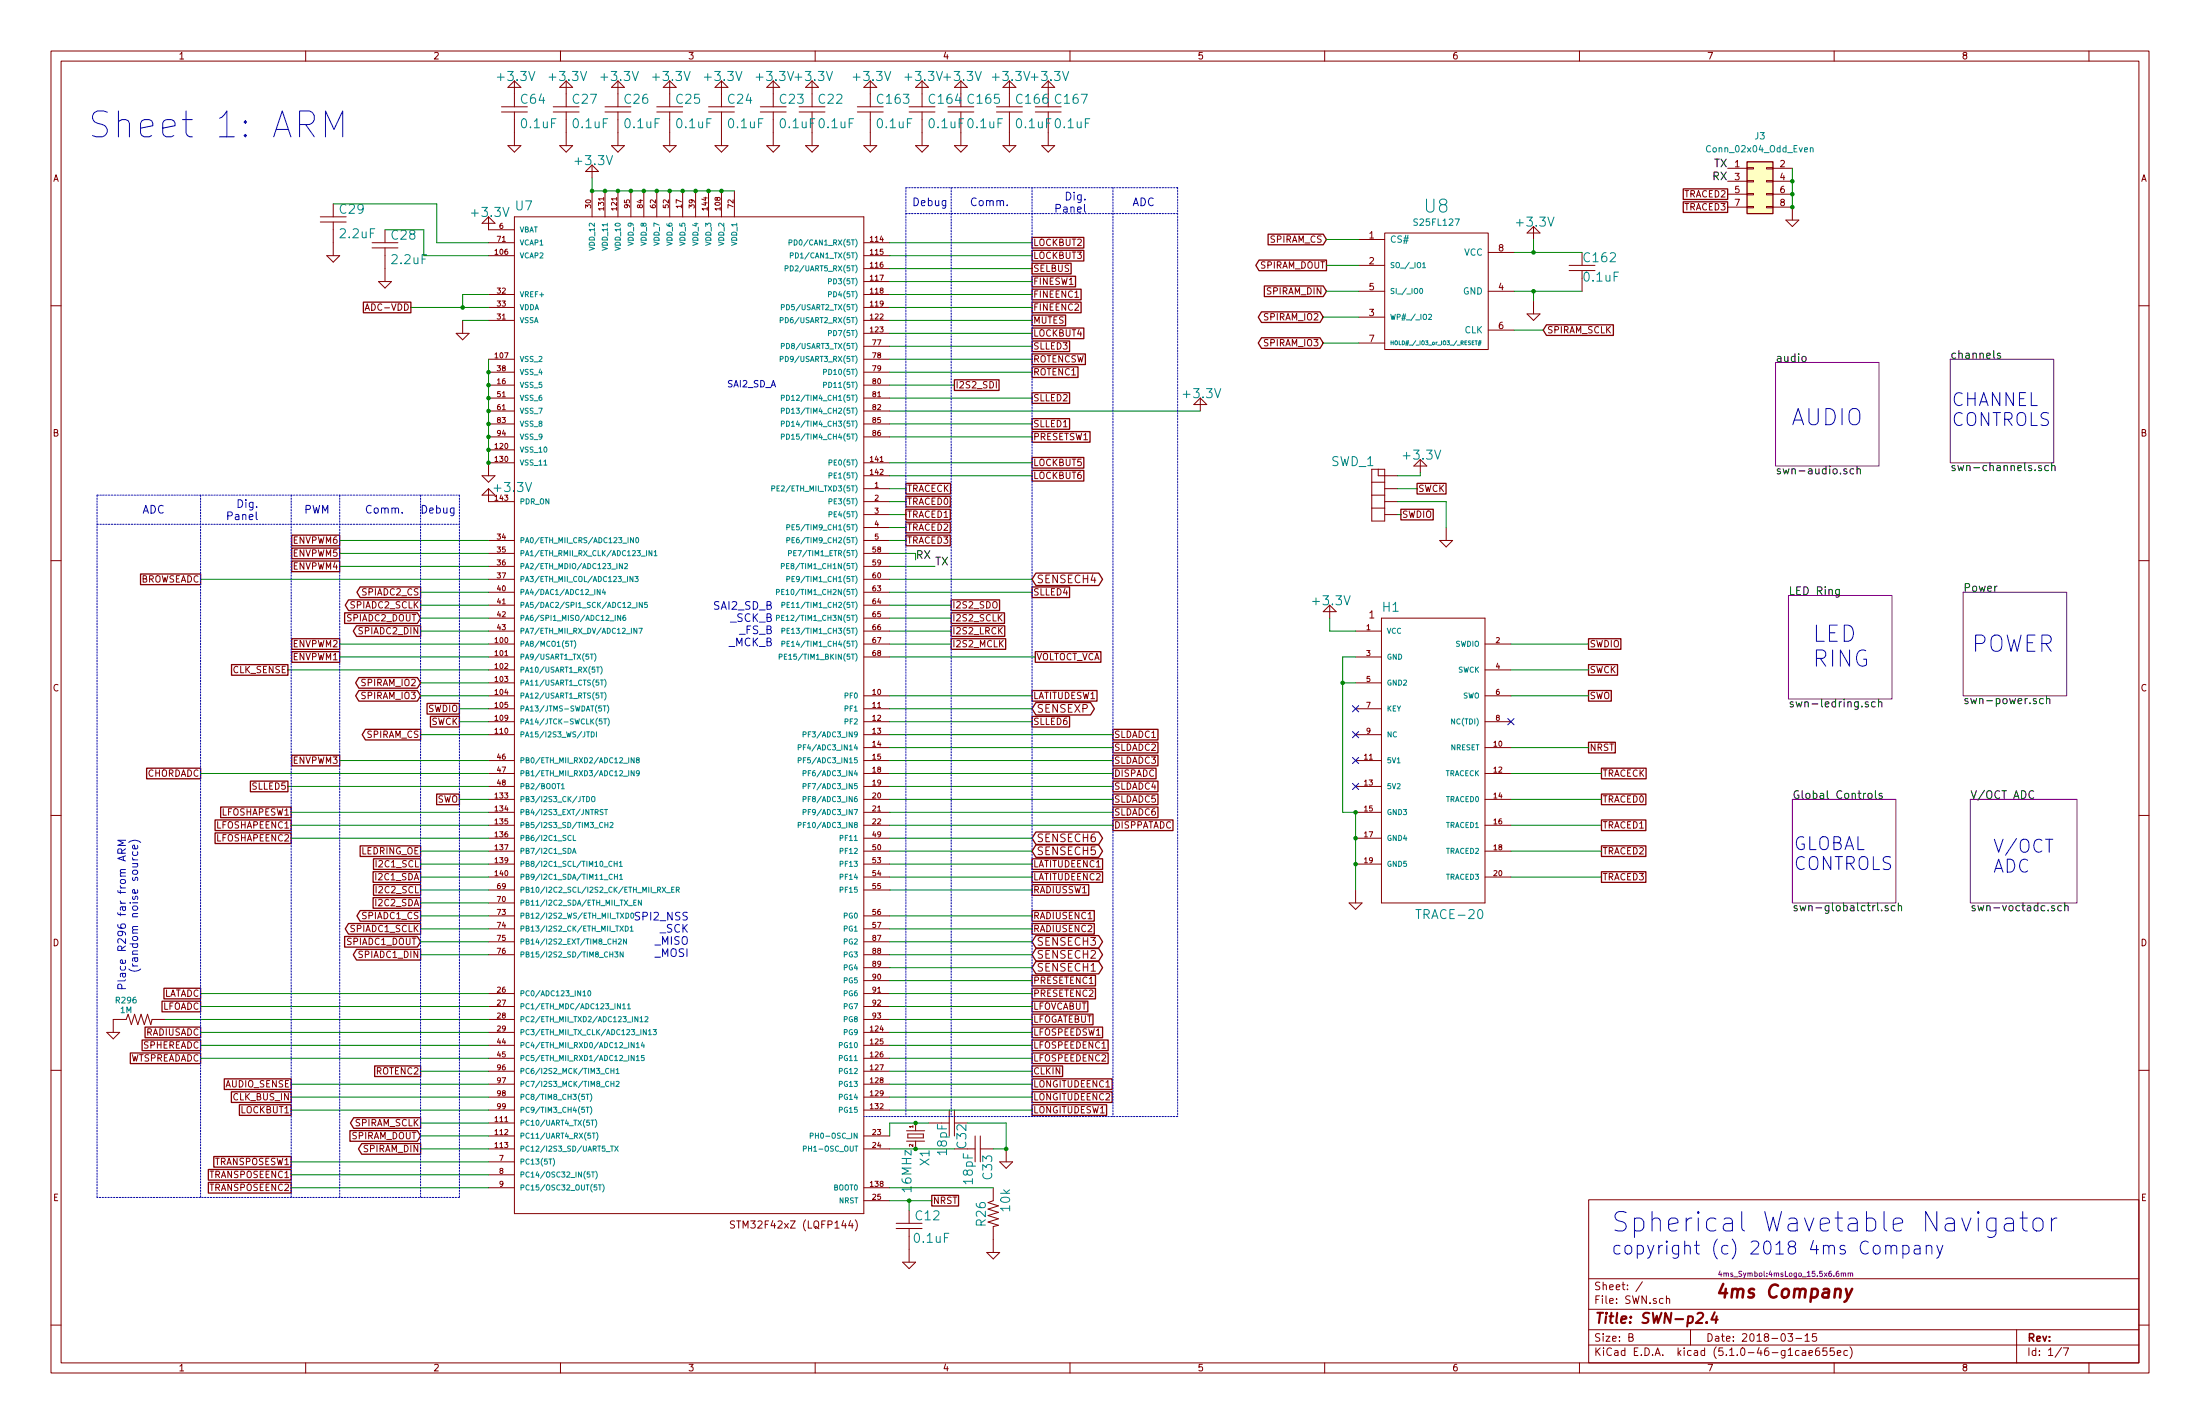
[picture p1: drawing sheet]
EESchema Schematic File Version 4
LIBS:SWN-cache
EELAYER 29 0
EELAYER END
$Descr B 17000 11000
encoding utf-8
Sheet 1 7
Title "SWN-p2.4"
Date "2018-03-15"
Rev ""
Comp ""
Comment1 ""
Comment2 ""
Comment3 ""
Comment4 ""
$EndDescr
Text Notes 12450 9525 0    150  ~ 0
Spherical Wavetable Navigator
Text Notes 12450 9700 0    100  ~ 0
copyright (c) 2018 4ms Company
Text Notes 675  1075 0    200  ~ 0
Sheet 1: ARM
$Comp
L SMR-eagle:+3.3V #+3.3V01
U 1 1
P 3975 625
F 0 "#+3.3V01" H 3825 625 70  0001 L BNN
F 1 "+3.3V" H 3825 625 70  0000 L BNN
F 2 "" H 3975 625 60  0001 C CNN
F 3 "" H 3975 625 60  0001 C CNN
	1    3975 625 
	1    0    0    -1  
$EndComp
$Comp
L SMR-eagle:+3.3V #+3.3V02
U 1 1
P 4375 625
F 0 "#+3.3V02" H 4225 625 70  0001 L BNN
F 1 "+3.3V" H 4225 625 70  0000 L BNN
F 2 "" H 4375 625 60  0001 C CNN
F 3 "" H 4375 625 60  0001 C CNN
	1    4375 625 
	1    0    0    -1  
$EndComp
$Comp
L SMR-eagle:+3.3V #+3.3V03
U 1 1
P 4775 625
F 0 "#+3.3V03" H 4625 625 70  0001 L BNN
F 1 "+3.3V" H 4625 625 70  0000 L BNN
F 2 "" H 4775 625 60  0001 C CNN
F 3 "" H 4775 625 60  0001 C CNN
	1    4775 625 
	1    0    0    -1  
$EndComp
$Comp
L SMR-eagle:+3.3V #+3.3V04
U 1 1
P 5175 625
F 0 "#+3.3V04" H 5025 625 70  0001 L BNN
F 1 "+3.3V" H 5025 625 70  0000 L BNN
F 2 "" H 5175 625 60  0001 C CNN
F 3 "" H 5175 625 60  0001 C CNN
	1    5175 625 
	1    0    0    -1  
$EndComp
$Comp
L SMR-eagle:+3.3V #+3.3V05
U 1 1
P 5575 625
F 0 "#+3.3V05" H 5425 625 70  0001 L BNN
F 1 "+3.3V" H 5425 625 70  0000 L BNN
F 2 "" H 5575 625 60  0001 C CNN
F 3 "" H 5575 625 60  0001 C CNN
	1    5575 625 
	1    0    0    -1  
$EndComp
$Comp
L SMR-eagle:+3.3V #+3.3V06
U 1 1
P 5975 625
F 0 "#+3.3V06" H 5825 625 70  0001 L BNN
F 1 "+3.3V" H 5825 625 70  0000 L BNN
F 2 "" H 5975 625 60  0001 C CNN
F 3 "" H 5975 625 60  0001 C CNN
	1    5975 625 
	1    0    0    -1  
$EndComp
$Comp
L SMR-eagle:+3.3V #+3.3V07
U 1 1
P 6275 625
F 0 "#+3.3V07" H 6125 625 70  0001 L BNN
F 1 "+3.3V" H 6125 625 70  0000 L BNN
F 2 "" H 6275 625 60  0001 C CNN
F 3 "" H 6275 625 60  0001 C CNN
	1    6275 625 
	1    0    0    -1  
$EndComp
$Comp
L SMR-eagle:+3.3V #+3.3V08
U 1 1
P 3775 1675
F 0 "#+3.3V08" H 3625 1675 70  0001 L BNN
F 1 "+3.3V" H 3625 1675 70  0000 L BNN
F 2 "" H 3775 1675 60  0001 C CNN
F 3 "" H 3775 1675 60  0001 C CNN
	1    3775 1675
	1    0    0    -1  
$EndComp
$Comp
L SMR-eagle:+3.3V #+3.3V09
U 1 1
P 10275 4675
F 0 "#+3.3V09" H 10125 4675 70  0001 L BNN
F 1 "+3.3V" H 10125 4675 70  0000 L BNN
F 2 "" H 10275 4675 60  0001 C CNN
F 3 "" H 10275 4675 60  0001 C CNN
	1    10275 4675
	1    0    0    -1  
$EndComp
$Comp
L SMR-eagle:+3.3V #+3.3V010
U 1 1
P 9275 3075
F 0 "#+3.3V010" H 9125 3075 70  0001 L BNN
F 1 "+3.3V" H 9125 3075 70  0000 L BNN
F 2 "" H 9275 3075 60  0001 C CNN
F 3 "" H 9275 3075 60  0001 C CNN
	1    9275 3075
	1    0    0    -1  
$EndComp
$Comp
L SMR-eagle:+3.3V #+3.3V011
U 1 1
P 4575 1275
F 0 "#+3.3V011" H 4425 1275 70  0001 L BNN
F 1 "+3.3V" H 4425 1275 70  0000 L BNN
F 2 "" H 4575 1275 60  0001 C CNN
F 3 "" H 4575 1275 60  0001 C CNN
	1    4575 1275
	1    0    0    -1  
$EndComp
$Comp
L SMR-eagle:+3.3V #+3.3V012
U 1 1
P 3775 3775
F 0 "#+3.3V012" H 3625 3775 70  0001 L BNN
F 1 "+3.3V" H 3800 3750 70  0000 L BNN
F 2 "" H 3775 3775 60  0001 C CNN
F 3 "" H 3775 3775 60  0001 C CNN
	1    3775 3775
	1    0    0    -1  
$EndComp
$Comp
L SMR-eagle:CB C12
U 1 1
P 7025 9450
F 0 "C12" H 7065 9474 70  0000 L BNN
F 1 "0.1uF" H 7050 9300 70  0000 L BNN
F 2 "4ms-footprints:C0603" H 7015 9240 65  0001 L TNN
F 3 "" H 7025 9450 60  0001 C CNN
	1    7025 9450
	1    0    0    -1  
$EndComp
$Comp
L SMR-eagle:CB C22
U 1 1
P 6275 825
F 0 "C22" H 6315 849 70  0000 L BNN
F 1 "0.1uF" H 6314 660 70  0000 L BNN
F 2 "4ms-footprints:C0603" H 6265 615 65  0001 L TNN
F 3 "" H 6275 825 60  0001 C CNN
	1    6275 825 
	1    0    0    -1  
$EndComp
$Comp
L SMR-eagle:CB C23
U 1 1
P 5975 825
F 0 "C23" H 6015 849 70  0000 L BNN
F 1 "0.1uF" H 6014 660 70  0000 L BNN
F 2 "4ms-footprints:C0603" H 5965 615 65  0001 L TNN
F 3 "" H 5975 825 60  0001 C CNN
	1    5975 825 
	1    0    0    -1  
$EndComp
$Comp
L SMR-eagle:CB C24
U 1 1
P 5575 825
F 0 "C24" H 5615 849 70  0000 L BNN
F 1 "0.1uF" H 5614 660 70  0000 L BNN
F 2 "4ms-footprints:C0603" H 5565 615 65  0001 L TNN
F 3 "" H 5575 825 60  0001 C CNN
	1    5575 825 
	1    0    0    -1  
$EndComp
$Comp
L SMR-eagle:CB C25
U 1 1
P 5175 825
F 0 "C25" H 5215 849 70  0000 L BNN
F 1 "0.1uF" H 5214 660 70  0000 L BNN
F 2 "4ms-footprints:C0603" H 5165 615 65  0001 L TNN
F 3 "" H 5175 825 60  0001 C CNN
	1    5175 825 
	1    0    0    -1  
$EndComp
$Comp
L SMR-eagle:CB C26
U 1 1
P 4775 825
F 0 "C26" H 4815 849 70  0000 L BNN
F 1 "0.1uF" H 4814 660 70  0000 L BNN
F 2 "4ms-footprints:C0603" H 4765 615 65  0001 L TNN
F 3 "" H 4775 825 60  0001 C CNN
	1    4775 825 
	1    0    0    -1  
$EndComp
$Comp
L SMR-eagle:CB C27
U 1 1
P 4375 825
F 0 "C27" H 4415 849 70  0000 L BNN
F 1 "0.1uF" H 4414 660 70  0000 L BNN
F 2 "4ms-footprints:C0603" H 4365 615 65  0001 L TNN
F 3 "" H 4375 825 60  0001 C CNN
	1    4375 825 
	1    0    0    -1  
$EndComp
$Comp
L SMR-eagle:CB C28
U 1 1
P 2975 1875
F 0 "C28" H 3015 1899 70  0000 L BNN
F 1 "2.2uF" H 3014 1710 70  0000 L BNN
F 2 "4ms-footprints:C0603" H 2965 1665 65  0001 L TNN
F 3 "" H 2975 1875 60  0001 C CNN
	1    2975 1875
	1    0    0    -1  
$EndComp
$Comp
L SMR-eagle:CB C29
U 1 1
P 2575 1675
F 0 "C29" H 2615 1699 70  0000 L BNN
F 1 "2.2uF" H 2614 1510 70  0000 L BNN
F 2 "4ms-footprints:C0603" H 2565 1465 65  0001 L TNN
F 3 "" H 2575 1675 60  0001 C CNN
	1    2575 1675
	1    0    0    -1  
$EndComp
$Comp
L SMR-eagle:CB C32
U 1 1
P 7375 8675
F 0 "C32" H 7375 8700 70  0000 L BNN
F 1 "18pF" H 7375 8550 70  0000 L BNN
F 2 "4ms-footprints:C0603" H 7365 8465 65  0001 L TNN
F 3 "" H 7375 8675 60  0001 C CNN
	1    7375 8675
	0    1    1    0   
$EndComp
$Comp
L SMR-eagle:CB C33
U 1 1
P 7575 8875
F 0 "C33" H 7615 8900 70  0000 L BNN
F 1 "18pF" H 7600 8750 70  0000 L BNN
F 2 "4ms-footprints:C0603" H 7565 8665 65  0001 L TNN
F 3 "" H 7575 8875 60  0001 C CNN
	1    7575 8875
	0    1    1    0   
$EndComp
$Comp
L SMR-eagle:CB C64
U 1 1
P 3975 825
F 0 "C64" H 4015 849 70  0000 L BNN
F 1 "0.1uF" H 4014 660 70  0000 L BNN
F 2 "4ms-footprints:C0603" H 3965 615 65  0001 L TNN
F 3 "" H 3975 825 60  0001 C CNN
	1    3975 825 
	1    0    0    -1  
$EndComp
$Comp
L SMR-eagle:GND #GND013
U 1 1
P 3975 1125
F 0 "#GND013" H 3975 1125 60  0001 C CNN
F 1 "~" H 3975 1125 60  0001 C CNN
F 2 "" H 3975 1125 60  0001 C CNN
F 3 "" H 3975 1125 60  0001 C CNN
	1    3975 1125
	1    0    0    -1  
$EndComp
$Comp
L SMR-eagle:GND #GND014
U 1 1
P 7025 9750
F 0 "#GND014" H 7025 9750 60  0001 C CNN
F 1 "~" H 7025 9750 60  0001 C CNN
F 2 "" H 7025 9750 60  0001 C CNN
F 3 "" H 7025 9750 60  0001 C CNN
	1    7025 9750
	1    0    0    -1  
$EndComp
$Comp
L SMR-eagle:GND #GND015
U 1 1
P 3775 3675
F 0 "#GND015" H 3775 3675 60  0001 C CNN
F 1 "~" H 3775 3675 60  0001 C CNN
F 2 "" H 3775 3675 60  0001 C CNN
F 3 "" H 3775 3675 60  0001 C CNN
	1    3775 3675
	1    0    0    -1  
$EndComp
$Comp
L SMR-eagle:GND #GND016
U 1 1
P 6275 1125
F 0 "#GND016" H 6275 1125 60  0001 C CNN
F 1 "~" H 6275 1125 60  0001 C CNN
F 2 "" H 6275 1125 60  0001 C CNN
F 3 "" H 6275 1125 60  0001 C CNN
	1    6275 1125
	1    0    0    -1  
$EndComp
$Comp
L SMR-eagle:GND #GND017
U 1 1
P 5975 1125
F 0 "#GND017" H 5975 1125 60  0001 C CNN
F 1 "~" H 5975 1125 60  0001 C CNN
F 2 "" H 5975 1125 60  0001 C CNN
F 3 "" H 5975 1125 60  0001 C CNN
	1    5975 1125
	1    0    0    -1  
$EndComp
$Comp
L SMR-eagle:GND #GND018
U 1 1
P 5575 1125
F 0 "#GND018" H 5575 1125 60  0001 C CNN
F 1 "~" H 5575 1125 60  0001 C CNN
F 2 "" H 5575 1125 60  0001 C CNN
F 3 "" H 5575 1125 60  0001 C CNN
	1    5575 1125
	1    0    0    -1  
$EndComp
$Comp
L SMR-eagle:GND #GND019
U 1 1
P 5175 1125
F 0 "#GND019" H 5175 1125 60  0001 C CNN
F 1 "~" H 5175 1125 60  0001 C CNN
F 2 "" H 5175 1125 60  0001 C CNN
F 3 "" H 5175 1125 60  0001 C CNN
	1    5175 1125
	1    0    0    -1  
$EndComp
$Comp
L SMR-eagle:GND #GND020
U 1 1
P 4775 1125
F 0 "#GND020" H 4775 1125 60  0001 C CNN
F 1 "~" H 4775 1125 60  0001 C CNN
F 2 "" H 4775 1125 60  0001 C CNN
F 3 "" H 4775 1125 60  0001 C CNN
	1    4775 1125
	1    0    0    -1  
$EndComp
$Comp
L SMR-eagle:GND #GND021
U 1 1
P 4375 1125
F 0 "#GND021" H 4375 1125 60  0001 C CNN
F 1 "~" H 4375 1125 60  0001 C CNN
F 2 "" H 4375 1125 60  0001 C CNN
F 3 "" H 4375 1125 60  0001 C CNN
	1    4375 1125
	1    0    0    -1  
$EndComp
$Comp
L SMR-eagle:GND #GND022
U 1 1
P 2975 2175
F 0 "#GND022" H 2975 2175 60  0001 C CNN
F 1 "~" H 2975 2175 60  0001 C CNN
F 2 "" H 2975 2175 60  0001 C CNN
F 3 "" H 2975 2175 60  0001 C CNN
	1    2975 2175
	1    0    0    -1  
$EndComp
$Comp
L SMR-eagle:GND #GND023
U 1 1
P 2575 1975
F 0 "#GND023" H 2575 1975 60  0001 C CNN
F 1 "~" H 2575 1975 60  0001 C CNN
F 2 "" H 2575 1975 60  0001 C CNN
F 3 "" H 2575 1975 60  0001 C CNN
	1    2575 1975
	1    0    0    -1  
$EndComp
$Comp
L SMR-eagle:GND #GND024
U 1 1
P 7675 9675
F 0 "#GND024" H 7675 9675 60  0001 C CNN
F 1 "~" H 7675 9675 60  0001 C CNN
F 2 "" H 7675 9675 60  0001 C CNN
F 3 "" H 7675 9675 60  0001 C CNN
	1    7675 9675
	1    0    0    -1  
$EndComp
$Comp
L SMR-eagle:GND #GND025
U 1 1
P 7775 8975
F 0 "#GND025" H 7775 8975 60  0001 C CNN
F 1 "~" H 7775 8975 60  0001 C CNN
F 2 "" H 7775 8975 60  0001 C CNN
F 3 "" H 7775 8975 60  0001 C CNN
	1    7775 8975
	1    0    0    -1  
$EndComp
$Comp
L SMR-eagle:GND #GND026
U 1 1
P 3575 2575
F 0 "#GND026" H 3575 2575 60  0001 C CNN
F 1 "~" H 3575 2575 60  0001 C CNN
F 2 "" H 3575 2575 60  0001 C CNN
F 3 "" H 3575 2575 60  0001 C CNN
	1    3575 2575
	1    0    0    -1  
$EndComp
$Comp
L SMR-eagle:GND #GND027
U 1 1
P 10475 6975
F 0 "#GND027" H 10475 6975 60  0001 C CNN
F 1 "~" H 10475 6975 60  0001 C CNN
F 2 "" H 10475 6975 60  0001 C CNN
F 3 "" H 10475 6975 60  0001 C CNN
	1    10475 6975
	-1   0    0    -1  
$EndComp
$Comp
L SMR-eagle:TRACE-20 H1
U 1 1
P 11075 5875
F 0 "H1" H 10676 7025 70  0000 L BNN
F 1 "TRACE-20" H 11474 4725 70  0000 R TNN
F 2 "4ms-footprints:CONN-2x10-SMT-127" H 11065 5665 65  0001 L TNN
F 3 "" H 11075 5875 60  0001 C CNN
	1    11075 5875
	1    0    0    -1  
$EndComp
$Comp
L SMR-eagle:RB R26
U 1 1
P 7675 9375
F 0 "R26" H 7575 9433 70  0000 L BNN
F 1 "10k" H 7476 9245 70  0000 L BNN
F 2 "4ms-footprints:R0603" H 7665 9165 65  0001 L TNN
F 3 "" H 7675 9375 60  0001 C CNN
	1    7675 9375
	0    -1   1    0   
$EndComp
$Comp
L SMR-eagle:HEADER-1X4 SWD_1
U 1 1
P 10700 3775
F 0 "SWD_1" H 10775 3950 70  0000 L BNN
F 1 "HEADER-1X4" H 11225 4125 70  0001 R TNN
F 2 "4ms_Connector:Pins_1x04_2.54mm_TH_SWD" H 10690 3565 65  0001 L TNN
F 3 "" H 10700 3775 60  0001 C CNN
	1    10700 3775
	-1   0    0    -1  
$EndComp
$Comp
L SMR-eagle:STM32F429ZI U7
U 1 1
P 5375 4675
F 0 "U7" H 3976 7725 70  0000 L BNN
F 1 "STM32F765ZG" H 5365 4565 65  0001 L TNN
F 2 "4ms-footprints:LQFP-144_ARM_20x20mm_Pitch0.5mm" H 5365 4465 65  0001 L TNN
F 3 "" H 5375 4675 60  0001 C CNN
	1    5375 4675
	1    0    0    -1  
$EndComp
$Comp
L SMR-eagle:CRYSTALE X1
U 1 1
P 7075 8775
F 0 "X1" H 7175 8815 70  0000 L BNN
F 1 "16MHz" H 7175 8676 70  0000 L BNN
F 2 "4ms-footprints:FA-238-Pins1and2diag" H 7065 8565 65  0001 L TNN
F 3 "" H 7075 8775 60  0001 C CNN
	1    7075 8775
	0    1    1    0   
$EndComp
NoConn ~ 10475 5675
Text GLabel 3175 2375 0    50   UnSpc ~ 0
ADC-VDD
Text GLabel 2625 5075 0    50   UnSpc ~ 0
ENVPWM1
Text GLabel 2625 4975 0    50   UnSpc ~ 0
ENVPWM2
Text GLabel 2625 5875 0    50   UnSpc ~ 0
ENVPWM3
Text GLabel 2625 4375 0    50   UnSpc ~ 0
ENVPWM4
Text GLabel 2625 4275 0    50   UnSpc ~ 0
ENVPWM5
Text GLabel 2625 4175 0    50   UnSpc ~ 0
ENVPWM6
Text GLabel 1550 5975 0    50   UnSpc ~ 0
CHORDADC
Text GLabel 2250 8375 0    50   UnSpc ~ 0
AUDIO_SENSE
Text GLabel 3250 6675 0    50   UnSpc ~ 0
I2C1_SCL
Text GLabel 3250 6775 0    50   UnSpc ~ 0
I2C1_SDA
Text GLabel 3250 6875 0    50   UnSpc ~ 0
I2C2_SCL
Text GLabel 3250 6975 0    50   UnSpc ~ 0
I2C2_SDA
Text GLabel 7350 4875 2    50   UnSpc ~ 0
I2S2_LRCK
Text GLabel 7350 4975 2    50   UnSpc ~ 0
I2S2_MCLK
Text GLabel 7350 4775 2    50   UnSpc ~ 0
I2S2_SCLK
Text GLabel 7375 2975 2    50   UnSpc ~ 0
I2S2_SDI
Text GLabel 7350 4675 2    50   UnSpc ~ 0
I2S2_SDO
Text GLabel 2225 5175 0    50   UnSpc ~ 0
CLK_SENSE
Text GLabel 2250 8475 0    50   UnSpc ~ 0
CLK_BUS_IN
Text GLabel 3250 6575 0    50   UnSpc ~ 0
LEDRING_OE
Text GLabel 2250 8575 0    50   UnSpc ~ 0
LOCKBUT1
Text GLabel 7975 1875 2    50   UnSpc ~ 0
LOCKBUT2
Text GLabel 7975 1975 2    50   UnSpc ~ 0
LOCKBUT3
Text GLabel 7975 2575 2    50   UnSpc ~ 0
LOCKBUT4
Text GLabel 7975 3575 2    50   UnSpc ~ 0
LOCKBUT5
Text GLabel 7975 3675 2    50   UnSpc ~ 0
LOCKBUT6
Text GLabel 12275 5775 2    50   UnSpc ~ 0
NRST
Text GLabel 8600 5975 2    50   UnSpc ~ 0
DISPADC
Text GLabel 1550 7775 0    50   UnSpc ~ 0
LFOADC
Text GLabel 7975 2875 2    50   UnSpc ~ 0
ROTENC1
Text GLabel 3250 8275 0    50   UnSpc ~ 0
ROTENC2
Text GLabel 7975 2775 2    50   UnSpc ~ 0
ROTENCSW
Text GLabel 1550 4475 0    50   UnSpc ~ 0
BROWSEADC
Text GLabel 8600 6375 2    50   UnSpc ~ 0
DISPPATADC
Text GLabel 8600 5675 2    50   UnSpc ~ 0
SLDADC1
Text GLabel 8600 5775 2    50   UnSpc ~ 0
SLDADC2
Text GLabel 8600 5875 2    50   UnSpc ~ 0
SLDADC3
Text GLabel 8600 6075 2    50   UnSpc ~ 0
SLDADC4
Text GLabel 8600 6175 2    50   UnSpc ~ 0
SLDADC5
Text GLabel 8600 6275 2    50   UnSpc ~ 0
SLDADC6
Text GLabel 7975 3275 2    50   UnSpc ~ 0
SLLED1
Text GLabel 7975 3075 2    50   UnSpc ~ 0
SLLED2
Text GLabel 7975 2675 2    50   UnSpc ~ 0
SLLED3
Text GLabel 7975 4575 2    50   UnSpc ~ 0
SLLED4
Text GLabel 2225 6075 0    50   UnSpc ~ 0
SLLED5
Text GLabel 7975 5575 2    50   UnSpc ~ 0
SLLED6
Text GLabel 1550 8175 0    50   UnSpc ~ 0
WTSPREADADC
Text GLabel 3550 5575 0    50   UnSpc ~ 0
SWCK
Text GLabel 12275 5175 2    50   UnSpc ~ 0
SWCK
Text GLabel 3550 5475 0    50   UnSpc ~ 0
SWDIO
Text GLabel 12275 4975 2    50   UnSpc ~ 0
SWDIO
Text GLabel 12275 5375 2    50   UnSpc ~ 0
SWO
Text GLabel 3550 6175 0    50   UnSpc ~ 0
SWO
Text GLabel 7000 3775 2    50   UnSpc ~ 0
TRACECK
Text GLabel 12375 5975 2    50   UnSpc ~ 0
TRACECK
Text GLabel 7000 3875 2    50   UnSpc ~ 0
TRACED0
Text GLabel 12375 6175 2    50   UnSpc ~ 0
TRACED0
Text GLabel 7000 4075 2    50   UnSpc ~ 0
TRACED2
Text GLabel 7000 4175 2    50   UnSpc ~ 0
TRACED3
NoConn ~ 11675 5575
NoConn ~ 10475 5875
NoConn ~ 10475 5475
NoConn ~ 10475 6075
Text GLabel 7200 9275 2    50   UnSpc ~ 0
NRST
$Comp
L 4ms-ic:S25FL127 U8
U 1 1
P 11100 2250
F 0 "U8" H 11100 2911 100 0000 C CNN
F 1 "S25FL127" H 11100 2783 50  0000 C CNN
F 2 "4ms_Package_SOIC:SOIC-8_5.28x4.9mm_Pitch1.27mm" H 11100 2300 125 0001 C CNN
F 3 "" H 11100 2300 125 0001 C CNN
	1    11100 2250
	1    0    0    -1  
$EndComp
$Sheet
S 13720 2800 800  800 
U 59A8B3B8
F0 "audio" 60
F1 "swn-audio.sch" 60
$EndSheet
$Sheet
S 15070 2775 800  800 
U 59A8B3BA
F0 "channels" 60
F1 "swn-channels.sch" 60
$EndSheet
$Sheet
S 13850 6175 800  800 
U 59A8B3BC
F0 "Global Controls" 60
F1 "swn-globalctrl.sch" 60
$EndSheet
$Sheet
S 13820 4600 800  800 
U 59A8B3BE
F0 "LED Ring" 60
F1 "swn-ledring.sch" 60
$EndSheet
$Sheet
S 15170 4575 800  800 
U 59A8B3C0
F0 "Power" 60
F1 "swn-power.sch" 60
$EndSheet
Text Notes 13840 3295 0    125  ~ 0
AUDIO
Text Notes 15080 3300 0    100  ~ 0
CHANNEL\nCONTROLS
Text Notes 13860 6730 0    100  ~ 0
GLOBAL\nCONTROLS
Text Notes 14005 5160 0    125  ~ 0
LED\nRING
Text Notes 15235 5045 0    125  ~ 0
POWER
$Sheet
S 15225 6175 825  800 
U 59AF0AB3
F0 "V/OCT ADC" 60
F1 "swn-voctadc.sch" 60
$EndSheet
Text Notes 15400 6750 0    100  ~ 0
V/OCT\nADC
Text GLabel 7975 7475 2    60   BiDi ~ 0
SENSECH1
Text GLabel 7975 7375 2    60   BiDi ~ 0
SENSECH2
Text GLabel 7975 7275 2    60   BiDi ~ 0
SENSECH3
Text GLabel 7975 6475 2    60   BiDi ~ 0
SENSECH6
Text GLabel 1550 8075 0    50   UnSpc ~ 0
SPHEREADC
Text GLabel 7975 7775 2    50   UnSpc ~ 0
LFOVCABUT
Text GLabel 7975 7875 2    50   UnSpc ~ 0
LFOGATEBUT
Text GLabel 7975 8275 2    50   UnSpc ~ 0
CLKIN
Text GLabel 7975 8175 2    50   UnSpc ~ 0
LFOSPEEDENC2
Text GLabel 2250 6375 0    50   UnSpc ~ 0
LFOSHAPEENC1
Text GLabel 2250 6275 0    50   UnSpc ~ 0
LFOSHAPESW1
Text GLabel 7975 8375 2    50   UnSpc ~ 0
LONGITUDEENC1
Text GLabel 7975 8575 2    50   UnSpc ~ 0
LONGITUDESW1
Text GLabel 2250 6475 0    50   UnSpc ~ 0
LFOSHAPEENC2
Text GLabel 7975 8475 2    50   UnSpc ~ 0
LONGITUDEENC2
Text GLabel 7975 6775 2    50   UnSpc ~ 0
LATITUDEENC2
Text GLabel 2250 9175 0    50   UnSpc ~ 0
TRANSPOSEENC2
Text GLabel 7975 8075 2    50   UnSpc ~ 0
LFOSPEEDENC1
Text GLabel 7975 7975 2    50   UnSpc ~ 0
LFOSPEEDSW1
Text GLabel 7975 7175 2    50   UnSpc ~ 0
RADIUSENC2
Text GLabel 7975 6675 2    50   UnSpc ~ 0
LATITUDEENC1
Text GLabel 7975 5375 2    50   UnSpc ~ 0
LATITUDESW1
Text GLabel 7975 2375 2    50   UnSpc ~ 0
FINEENC2
Text GLabel 2250 9075 0    50   UnSpc ~ 0
TRANSPOSEENC1
Text GLabel 2250 8975 0    50   UnSpc ~ 0
TRANSPOSESW1
Text GLabel 7975 7675 2    50   UnSpc ~ 0
PRESETENC2
Text GLabel 7975 7075 2    50   UnSpc ~ 0
RADIUSENC1
Text GLabel 7975 6875 2    50   UnSpc ~ 0
RADIUSSW1
Text GLabel 7975 2275 2    50   UnSpc ~ 0
FINEENC1
Text GLabel 7975 2175 2    50   UnSpc ~ 0
FINESW1
Text GLabel 7975 7575 2    50   UnSpc ~ 0
PRESETENC1
Text GLabel 7975 3375 2    50   UnSpc ~ 0
PRESETSW1
Text GLabel 1550 7975 0    50   UnSpc ~ 0
RADIUSADC
$Comp
L SMR-eagle:+3.3V #+3.3V028
U 1 1
P 10975 3550
F 0 "#+3.3V028" H 10825 3550 70  0001 L BNN
F 1 "+3.3V" H 10825 3550 70  0000 L BNN
F 2 "" H 10975 3550 60  0001 C CNN
F 3 "" H 10975 3550 60  0001 C CNN
	1    10975 3550
	1    0    0    -1  
$EndComp
$Comp
L SMR-eagle:GND #GND029
U 1 1
P 11175 4175
F 0 "#GND029" H 11175 4175 60  0001 C CNN
F 1 "~" H 11175 4175 60  0001 C CNN
F 2 "" H 11175 4175 60  0001 C CNN
F 3 "" H 11175 4175 60  0001 C CNN
	1    11175 4175
	-1   0    0    -1  
$EndComp
Text GLabel 10950 3775 2    50   UnSpc ~ 0
SWCK
Text GLabel 10825 3975 2    50   UnSpc ~ 0
SWDIO
Text GLabel 8000 5075 2    50   UnSpc ~ 0
VOLTOCT_VCA
Text GLabel 7975 2475 2    50   UnSpc ~ 0
MUTES
Text GLabel 7975 5475 2    60   BiDi ~ 0
SENSEXP
$Comp
L SMR-eagle:RB R296
U 1 1
P 1075 7875
F 0 "R296" H 975 8025 45  0000 C CNN
F 1 "1M" H 975 7950 45  0000 C CNN
F 2 "4ms-footprints:R0603" H 1105 8025 20  0001 C CNN
F 3 "" H 1075 7875 60  0001 C CNN
	1    1075 7875
	1    0    0    -1  
$EndComp
Text GLabel 1550 7675 0    50   UnSpc ~ 0
LATADC
$Comp
L SMR-eagle:GND #GND030
U 1 1
P 875 7975
F 0 "#GND030" H 875 7975 60  0001 C CNN
F 1 "~" H 875 7975 60  0001 C CNN
F 2 "" H 875 7975 60  0001 C CNN
F 3 "" H 875 7975 60  0001 C CNN
	1    875  7975
	1    0    0    -1  
$EndComp
Text GLabel 3250 4875 0    50   Output ~ 0
SPIADC2_DIN
Text GLabel 3250 4675 0    50   Output ~ 0
SPIADC2_SCLK
Text GLabel 3250 4575 0    50   Output ~ 0
SPIADC2_CS
Text GLabel 3250 4775 0    50   Input ~ 0
SPIADC2_DOUT
Text GLabel 3250 7375 0    50   Output ~ 0
SPIADC1_DIN
Text GLabel 3250 7175 0    50   Output ~ 0
SPIADC1_SCLK
Text GLabel 3250 7075 0    50   Output ~ 0
SPIADC1_CS
Text GLabel 3250 7275 0    50   Input ~ 0
SPIADC1_DOUT
Text Notes 1075 6475 3    60   ~ 0
Place R296 far from ARM\n(random noise source)
Text GLabel 3250 8875 0    50   Output ~ 0
SPIRAM_DIN
Text GLabel 3250 8675 0    50   Output ~ 0
SPIRAM_SCLK
Text GLabel 3250 5675 0    50   Output ~ 0
SPIRAM_CS
Text GLabel 3250 8775 0    50   Input ~ 0
SPIRAM_DOUT
Wire Wire Line
	4575 1475 4575 1375
Wire Wire Line
	10475 4875 10275 4875
Wire Wire Line
	10275 4875 10275 4775
Wire Wire Line
	6875 3175 9275 3175
Wire Wire Line
	3175 2375 3575 2375
Wire Wire Line
	3775 2275 3575 2275
Wire Wire Line
	3575 2275 3575 2375
Connection ~ 3575 2375
Wire Wire Line
	2625 4375 3775 4375
Wire Wire Line
	1550 4475 3775 4475
Wire Wire Line
	3250 4775 3775 4775
Wire Wire Line
	3775 4875 3250 4875
Wire Wire Line
	1550 7675 3775 7675
Wire Wire Line
	3775 7775 1550 7775
Wire Wire Line
	7975 3275 6875 3275
Wire Wire Line
	3250 4575 3775 4575
Wire Wire Line
	3775 8475 2250 8475
Wire Wire Line
	3775 4975 2625 4975
Wire Wire Line
	2225 5175 3775 5175
Wire Wire Line
	3775 5975 1550 5975
Wire Wire Line
	1275 7875 3775 7875
Wire Wire Line
	3775 7975 1550 7975
Wire Wire Line
	7775 8875 7775 8675
Wire Wire Line
	7775 8875 7675 8875
Wire Wire Line
	7775 8675 7475 8675
Connection ~ 7775 8875
Wire Wire Line
	3575 2475 3775 2475
Wire Wire Line
	10475 5275 10375 5275
Wire Wire Line
	10375 5275 10375 6275
Wire Wire Line
	10375 6275 10475 6275
Wire Wire Line
	3775 6675 3250 6675
Wire Wire Line
	3775 6775 3250 6775
Wire Wire Line
	3775 6875 3250 6875
Wire Wire Line
	3775 6975 3250 6975
Wire Wire Line
	3775 7075 3250 7075
Wire Wire Line
	3250 8275 3775 8275
Wire Wire Line
	3775 7175 3250 7175
Wire Wire Line
	3775 7275 3250 7275
Wire Wire Line
	3775 7375 3250 7375
Wire Wire Line
	3775 8375 2250 8375
Wire Wire Line
	6875 1875 7975 1875
Wire Wire Line
	6875 1975 7975 1975
Wire Wire Line
	6875 2075 7975 2075
Wire Wire Line
	6875 3575 7975 3575
Wire Wire Line
	6875 3675 7975 3675
Wire Wire Line
	3775 6575 3250 6575
Wire Wire Line
	3775 6075 2225 6075
Wire Wire Line
	3775 4175 2625 4175
Wire Wire Line
	6875 8775 6875 8675
Wire Wire Line
	6875 8675 7075 8675
Connection ~ 7075 8675
Wire Wire Line
	3775 1975 3275 1975
Wire Wire Line
	3275 1975 3275 1775
Wire Wire Line
	3275 1775 2975 1775
Wire Wire Line
	3775 1875 3375 1875
Wire Wire Line
	3375 1875 3375 1575
Wire Wire Line
	3375 1575 2575 1575
Wire Wire Line
	6875 9175 7675 9175
Wire Wire Line
	6875 8875 7075 8875
Connection ~ 7075 8875
Wire Wire Line
	6875 9275 7025 9275
Wire Wire Line
	7025 9275 7025 9350
Wire Wire Line
	11675 5775 12275 5775
Wire Wire Line
	7975 2675 6875 2675
Wire Wire Line
	2625 4275 3775 4275
Wire Wire Line
	6875 5975 8600 5975
Wire Wire Line
	3775 4675 3250 4675
Wire Wire Line
	7975 2875 6875 2875
Wire Wire Line
	7375 2975 6875 2975
Wire Wire Line
	7975 2775 6875 2775
Wire Wire Line
	6875 6375 8600 6375
Wire Wire Line
	3775 8075 1550 8075
Wire Wire Line
	6875 5675 8600 5675
Wire Wire Line
	6875 5775 8600 5775
Wire Wire Line
	6875 5875 8600 5875
Wire Wire Line
	6875 6075 8600 6075
Wire Wire Line
	6875 6175 8600 6175
Wire Wire Line
	6875 6275 8600 6275
Wire Wire Line
	6875 3075 7975 3075
Wire Wire Line
	6875 4575 7975 4575
Wire Wire Line
	3775 8175 1550 8175
Wire Wire Line
	11675 5175 12275 5175
Wire Wire Line
	3550 5475 3775 5475
Wire Wire Line
	11675 4975 12275 4975
Wire Wire Line
	11675 5375 12275 5375
Wire Wire Line
	3775 6175 3550 6175
Wire Wire Line
	6875 3775 7000 3775
Wire Wire Line
	11675 5975 12375 5975
Wire Wire Line
	6875 3875 7000 3875
Wire Wire Line
	11675 6175 12375 6175
Wire Wire Line
	11675 6375 12375 6375
Wire Wire Line
	7000 4075 6875 4075
Wire Wire Line
	7000 4175 6875 4175
Wire Wire Line
	12375 6775 11675 6775
Wire Wire Line
	10800 3675 10975 3675
Wire Wire Line
	10975 3675 10975 3650
Wire Wire Line
	10800 3875 11175 3875
Wire Wire Line
	10800 3775 10950 3775
Wire Wire Line
	10800 3975 10825 3975
Wire Wire Line
	11175 3875 11175 4075
Wire Wire Line
	3550 5575 3775 5575
Wire Wire Line
	6875 4675 7350 4675
Wire Wire Line
	6875 4775 7350 4775
Wire Wire Line
	6875 4875 7350 4875
Wire Wire Line
	6875 4975 7350 4975
Wire Wire Line
	2625 5075 3775 5075
Wire Wire Line
	3775 8575 2250 8575
Wire Wire Line
	7975 5575 6875 5575
Wire Wire Line
	3250 5675 3775 5675
Wire Wire Line
	3775 8675 3250 8675
Wire Wire Line
	3250 8775 3775 8775
Wire Wire Line
	3250 8875 3775 8875
Wire Notes Line
	1550 3825 1550 9250
Wire Notes Line
	2250 3825 2250 9250
Wire Notes Line
	3250 3825 3250 9250
Wire Notes Line
	750  3825 750  9250
Text Notes 1275 3975 2    60   ~ 0
ADC
Text Notes 2000 4025 2    60   ~ 0
Dig.\nPanel
Text Notes 2550 3975 2    60   ~ 0
PWM
Text Notes 3125 3975 2    60   ~ 0
Comm.
Text Notes 3525 3975 2    60   ~ 0
Debug
Wire Notes Line
	7975 1450 7975 8625
Wire Notes Line
	8600 1450 8600 8625
Wire Notes Line
	9100 1450 9100 8625
Wire Notes Line
	7350 1450 7350 8625
Text Notes 8925 1600 2    60   ~ 0
ADC
Text Notes 8400 1650 2    60   ~ 0
Dig.\nPanel
Text Notes 7800 1600 2    60   ~ 0
Comm.
Text Notes 7325 1600 2    60   ~ 0
Debug
Text GLabel 10250 1850 0    50   Input ~ 0
SPIRAM_CS
Text GLabel 10250 2250 0    50   Input ~ 0
SPIRAM_DIN
Text GLabel 11925 2550 2    50   Input ~ 0
SPIRAM_SCLK
Text GLabel 10250 2050 0    50   Output ~ 0
SPIRAM_DOUT
Wire Wire Line
	10500 2250 10250 2250
Wire Wire Line
	10500 2050 10250 2050
Wire Wire Line
	10500 1850 10250 1850
Wire Wire Line
	11925 2550 11700 2550
$Comp
L SMR-eagle:+3.3V #+3.3V013
U 1 1
P 11850 1750
F 0 "#+3.3V013" H 11700 1750 70  0001 L BNN
F 1 "+3.3V" H 11700 1750 70  0000 L BNN
F 2 "" H 11850 1750 60  0001 C CNN
F 3 "" H 11850 1750 60  0001 C CNN
	1    11850 1750
	1    0    0    -1  
$EndComp
Wire Wire Line
	11700 1950 11850 1950
Wire Wire Line
	11850 1950 11850 1850
$Comp
L SMR-eagle:GND #GND03
U 1 1
P 11850 2425
F 0 "#GND03" H 11850 2425 60  0001 C CNN
F 1 "~" H 11850 2425 60  0001 C CNN
F 2 "" H 11850 2425 60  0001 C CNN
F 3 "" H 11850 2425 60  0001 C CNN
	1    11850 2425
	-1   0    0    -1  
$EndComp
Wire Wire Line
	11700 2250 11850 2250
Wire Wire Line
	11850 2250 11850 2325
$Comp
L SMR-eagle:CB C162
U 1 1
P 12225 2050
F 0 "C162" H 12225 2075 70  0000 L BNN
F 1 "0.1uF" H 12225 1925 70  0000 L BNN
F 2 "4ms-footprints:C0603" H 12215 1840 65  0001 L TNN
F 3 "" H 12225 2050 60  0001 C CNN
	1    12225 2050
	1    0    0    -1  
$EndComp
Connection ~ 11850 1950
Connection ~ 11850 2250
Text GLabel 10225 2650 0    50   BiDi ~ 0
SPIRAM_IO3
Text GLabel 10225 2450 0    50   BiDi ~ 0
SPIRAM_IO2
Wire Wire Line
	10500 2650 10225 2650
Wire Wire Line
	10225 2450 10500 2450
Text GLabel 3250 5375 0    50   BiDi ~ 0
SPIRAM_IO3
Text GLabel 3250 5275 0    50   BiDi ~ 0
SPIRAM_IO2
Wire Wire Line
	3775 5275 3250 5275
Wire Wire Line
	3775 5375 3250 5375
Wire Wire Line
	6875 7275 7975 7275
Wire Wire Line
	6875 7475 7975 7475
Wire Wire Line
	6875 7375 7975 7375
Text GLabel 7975 4475 2    60   BiDi ~ 0
SENSECH4
Wire Wire Line
	6875 4475 7975 4475
Text GLabel 7975 6575 2    60   BiDi ~ 0
SENSECH5
Wire Wire Line
	6875 6475 7975 6475
Wire Wire Line
	6875 6575 7975 6575
Wire Wire Line
	6875 5475 7975 5475
Wire Wire Line
	3775 9175 2250 9175
Wire Wire Line
	3775 9075 2250 9075
Wire Wire Line
	3775 8975 2250 8975
Wire Wire Line
	3775 6475 2250 6475
Wire Wire Line
	3775 6375 2250 6375
Wire Wire Line
	3775 6275 2250 6275
Wire Wire Line
	6875 2175 7975 2175
Wire Wire Line
	6875 2275 7975 2275
Wire Wire Line
	6875 2375 7975 2375
Wire Wire Line
	6875 2475 7975 2475
Wire Wire Line
	7975 7975 6875 7975
Wire Wire Line
	7975 8075 6875 8075
Wire Wire Line
	7975 8175 6875 8175
Wire Wire Line
	6875 8275 7975 8275
Wire Wire Line
	6875 4375 7225 4375
Wire Wire Line
	6875 7875 7975 7875
Wire Wire Line
	6875 7775 7975 7775
Wire Wire Line
	6875 7675 7975 7675
Wire Wire Line
	6875 7575 7975 7575
Wire Wire Line
	7975 3375 6875 3375
Wire Wire Line
	7975 8375 6875 8375
Wire Wire Line
	7975 8475 6875 8475
Wire Wire Line
	6875 8575 7975 8575
Wire Wire Line
	6875 5375 7975 5375
Wire Wire Line
	6875 6675 7975 6675
Wire Wire Line
	6875 6875 7975 6875
Wire Wire Line
	6875 6775 7975 6775
Wire Wire Line
	6875 7175 7975 7175
Wire Wire Line
	6875 7075 7975 7075
Wire Notes Line
	750  3825 3550 3825
Wire Notes Line
	750  4050 3550 4050
Wire Notes Line
	3550 3825 3550 9250
Wire Notes Line
	7000 1450 7000 8625
Wire Notes Line
	7000 1650 9100 1650
Wire Notes Line
	7000 1450 9100 1450
$Comp
L SMR-eagle:+3.3V #+3.3V014
U 1 1
P 6725 625
F 0 "#+3.3V014" H 6575 625 70  0001 L BNN
F 1 "+3.3V" H 6575 625 70  0000 L BNN
F 2 "" H 6725 625 60  0001 C CNN
F 3 "" H 6725 625 60  0001 C CNN
	1    6725 625 
	1    0    0    -1  
$EndComp
$Comp
L SMR-eagle:+3.3V #+3.3V015
U 1 1
P 7125 625
F 0 "#+3.3V015" H 6975 625 70  0001 L BNN
F 1 "+3.3V" H 6975 625 70  0000 L BNN
F 2 "" H 7125 625 60  0001 C CNN
F 3 "" H 7125 625 60  0001 C CNN
	1    7125 625 
	1    0    0    -1  
$EndComp
$Comp
L SMR-eagle:+3.3V #+3.3V016
U 1 1
P 7425 625
F 0 "#+3.3V016" H 7275 625 70  0001 L BNN
F 1 "+3.3V" H 7275 625 70  0000 L BNN
F 2 "" H 7425 625 60  0001 C CNN
F 3 "" H 7425 625 60  0001 C CNN
	1    7425 625 
	1    0    0    -1  
$EndComp
$Comp
L SMR-eagle:CB C165
U 1 1
P 7425 825
F 0 "C165" H 7465 849 70  0000 L BNN
F 1 "0.1uF" H 7464 660 70  0000 L BNN
F 2 "4ms-footprints:C0603" H 7415 615 65  0001 L TNN
F 3 "" H 7425 825 60  0001 C CNN
	1    7425 825 
	1    0    0    -1  
$EndComp
$Comp
L SMR-eagle:CB C164
U 1 1
P 7125 825
F 0 "C164" H 7165 849 70  0000 L BNN
F 1 "0.1uF" H 7164 660 70  0000 L BNN
F 2 "4ms-footprints:C0603" H 7115 615 65  0001 L TNN
F 3 "" H 7125 825 60  0001 C CNN
	1    7125 825 
	1    0    0    -1  
$EndComp
$Comp
L SMR-eagle:CB C163
U 1 1
P 6725 825
F 0 "C163" H 6765 849 70  0000 L BNN
F 1 "0.1uF" H 6764 660 70  0000 L BNN
F 2 "4ms-footprints:C0603" H 6715 615 65  0001 L TNN
F 3 "" H 6725 825 60  0001 C CNN
	1    6725 825 
	1    0    0    -1  
$EndComp
$Comp
L SMR-eagle:GND #GND06
U 1 1
P 7425 1125
F 0 "#GND06" H 7425 1125 60  0001 C CNN
F 1 "~" H 7425 1125 60  0001 C CNN
F 2 "" H 7425 1125 60  0001 C CNN
F 3 "" H 7425 1125 60  0001 C CNN
	1    7425 1125
	1    0    0    -1  
$EndComp
$Comp
L SMR-eagle:GND #GND05
U 1 1
P 7125 1125
F 0 "#GND05" H 7125 1125 60  0001 C CNN
F 1 "~" H 7125 1125 60  0001 C CNN
F 2 "" H 7125 1125 60  0001 C CNN
F 3 "" H 7125 1125 60  0001 C CNN
	1    7125 1125
	1    0    0    -1  
$EndComp
$Comp
L SMR-eagle:GND #GND04
U 1 1
P 6725 1125
F 0 "#GND04" H 6725 1125 60  0001 C CNN
F 1 "~" H 6725 1125 60  0001 C CNN
F 2 "" H 6725 1125 60  0001 C CNN
F 3 "" H 6725 1125 60  0001 C CNN
	1    6725 1125
	1    0    0    -1  
$EndComp
$Comp
L SMR-eagle:+3.3V #+3.3V017
U 1 1
P 7800 625
F 0 "#+3.3V017" H 7650 625 70  0001 L BNN
F 1 "+3.3V" H 7650 625 70  0000 L BNN
F 2 "" H 7800 625 60  0001 C CNN
F 3 "" H 7800 625 60  0001 C CNN
	1    7800 625 
	1    0    0    -1  
$EndComp
$Comp
L SMR-eagle:+3.3V #+3.3V018
U 1 1
P 8100 625
F 0 "#+3.3V018" H 7950 625 70  0001 L BNN
F 1 "+3.3V" H 7950 625 70  0000 L BNN
F 2 "" H 8100 625 60  0001 C CNN
F 3 "" H 8100 625 60  0001 C CNN
	1    8100 625 
	1    0    0    -1  
$EndComp
$Comp
L SMR-eagle:CB C167
U 1 1
P 8100 825
F 0 "C167" H 8140 849 70  0000 L BNN
F 1 "0.1uF" H 8139 660 70  0000 L BNN
F 2 "4ms-footprints:C0603" H 8090 615 65  0001 L TNN
F 3 "" H 8100 825 60  0001 C CNN
	1    8100 825 
	1    0    0    -1  
$EndComp
$Comp
L SMR-eagle:CB C166
U 1 1
P 7800 825
F 0 "C166" H 7840 849 70  0000 L BNN
F 1 "0.1uF" H 7839 660 70  0000 L BNN
F 2 "4ms-footprints:C0603" H 7790 615 65  0001 L TNN
F 3 "" H 7800 825 60  0001 C CNN
	1    7800 825 
	1    0    0    -1  
$EndComp
$Comp
L SMR-eagle:GND #GND08
U 1 1
P 8100 1125
F 0 "#GND08" H 8100 1125 60  0001 C CNN
F 1 "~" H 8100 1125 60  0001 C CNN
F 2 "" H 8100 1125 60  0001 C CNN
F 3 "" H 8100 1125 60  0001 C CNN
	1    8100 1125
	1    0    0    -1  
$EndComp
$Comp
L SMR-eagle:GND #GND07
U 1 1
P 7800 1125
F 0 "#GND07" H 7800 1125 60  0001 C CNN
F 1 "~" H 7800 1125 60  0001 C CNN
F 2 "" H 7800 1125 60  0001 C CNN
F 3 "" H 7800 1125 60  0001 C CNN
	1    7800 1125
	1    0    0    -1  
$EndComp
Connection ~ 7025 9275
Wire Wire Line
	2625 5875 3775 5875
Wire Notes Line
	2625 3825 2625 9250
Wire Notes Line
	3550 9250 750  9250
Wire Notes Line
	9100 8625 6675 8625
$Comp
L 4ms-headers:Conn_02x04_Odd_Even J3
U 1 1
P 13550 1400
F 0 "J3" H 13600 1750 50  0000 C CNN
F 1 "Conn_02x04_Odd_Even" H 13600 1650 50  0000 C CNN
F 2 "4ms_Connector:Pins_2x04_2.54mm_TH" H 13550 1400 50  0001 C CNN
F 3 "~" H 13550 1400 50  0001 C CNN
	1    13550 1400
	1    0    0    -1  
$EndComp
Wire Wire Line
	3575 2375 3775 2375
Wire Wire Line
	10475 6675 10475 6875
Wire Wire Line
	7075 8675 7175 8675
Wire Wire Line
	7075 8875 7375 8875
Wire Wire Line
	11850 1950 12225 1950
Wire Wire Line
	11850 2250 12225 2250
Wire Wire Line
	7025 9275 7200 9275
Text Label 7075 4325 0    60   ~ 0
RX
Text Label 7225 4375 0    60   ~ 0
TX
Wire Wire Line
	6875 4275 7075 4275
Wire Wire Line
	7075 4275 7075 4325
Text GLabel 13350 1600 0    50   UnSpc ~ 0
TRACED3
Text GLabel 13350 1500 0    50   UnSpc ~ 0
TRACED2
Wire Wire Line
	6875 5075 8000 5075
Text Label 13350 1300 2    60   ~ 0
TX
Text Label 13350 1400 2    60   ~ 0
RX
Wire Wire Line
	13850 1300 13850 1400
Wire Wire Line
	13850 1500 13850 1600
Wire Wire Line
	13850 1500 13850 1400
Connection ~ 13850 1500
Connection ~ 13850 1400
$Comp
L SMR-eagle:GND #GND0110
U 1 1
P 13850 1700
F 0 "#GND0110" H 13850 1700 60  0001 C CNN
F 1 "~" H 13850 1700 60  0001 C CNN
F 2 "" H 13850 1700 60  0001 C CNN
F 3 "" H 13850 1700 60  0001 C CNN
	1    13850 1700
	-1   0    0    -1  
$EndComp
Connection ~ 13850 1600
Text Notes 6000 3000 2    50   ~ 0
SAI2_SD_A
Text Notes 5975 5000 2    60   ~ 0
SAI2_SD_B\n_SCK_B\n_FS_B\n_MCK_B
Text Notes 5325 7400 2    60   ~ 0
SPI2_NSS\n_SCK\n_MISO\n_MOSI
Wire Wire Line
	6875 3975 7000 3975
Text GLabel 12375 6375 2    50   UnSpc ~ 0
TRACED1
Text GLabel 7000 3975 2    50   UnSpc ~ 0
TRACED1
Wire Wire Line
	10475 5075 10375 5075
Wire Wire Line
	10375 5075 10375 5275
Connection ~ 10375 5275
Wire Wire Line
	3775 2775 3775 2875
Wire Wire Line
	3775 3375 3775 3475
Wire Wire Line
	3775 3475 3775 3575
Connection ~ 3775 3475
Connection ~ 3775 3575
Wire Wire Line
	5675 1475 5575 1475
Wire Wire Line
	5575 1475 5475 1475
Connection ~ 5575 1475
Wire Wire Line
	5375 1475 5475 1475
Connection ~ 5475 1475
Wire Wire Line
	5375 1475 5275 1475
Connection ~ 5375 1475
Wire Wire Line
	5275 1475 5175 1475
Connection ~ 5275 1475
Connection ~ 5175 1475
Wire Wire Line
	4975 1475 5075 1475
Connection ~ 5075 1475
Wire Wire Line
	5075 1475 5175 1475
Wire Wire Line
	4975 1475 4875 1475
Connection ~ 4975 1475
Wire Wire Line
	4875 1475 4775 1475
Connection ~ 4875 1475
Wire Wire Line
	4775 1475 4675 1475
Connection ~ 4775 1475
Wire Wire Line
	4675 1475 4575 1475
Connection ~ 4675 1475
Connection ~ 4575 1475
Wire Wire Line
	3775 3175 3775 3075
Wire Wire Line
	3775 3175 3775 3275
Connection ~ 3775 3175
Wire Wire Line
	3775 3275 3775 3375
Connection ~ 3775 3275
Connection ~ 3775 3375
Wire Wire Line
	3775 3075 3775 2975
Connection ~ 3775 3075
Wire Wire Line
	3775 2975 3775 2875
Connection ~ 3775 2975
Connection ~ 3775 2875
Wire Wire Line
	10475 6475 10475 6675
Connection ~ 10475 6675
Wire Wire Line
	10475 6475 10475 6275
Connection ~ 10475 6475
Connection ~ 10475 6275
$Comp
L 4ms-mech:4ms-logo G***1
U 1 1
P 14900 10075
F 0 "G***1" H 14900 10075 40  0001 C CNN
F 1 "4ms-logo" H 14900 10075 40  0001 C CNN
F 2 "4ms_Symbol:4msLogo_15.5x6.6mm" H 14900 10310 40  0000 C CNN
F 3 "" H 14900 10075 40  0001 C CNN
	1    14900 10075
	1    0    0    -1  
$EndComp
$Comp
L 4ms-mech:4ms-logo G***3
U 1 1
P 16050 10075
F 0 "G***3" H 16050 10075 40  0001 C CNN
F 1 "4ms-logo" H 16050 10075 40  0001 C CNN
F 2 "4ms_Symbol:4msLogo_15.5x6.6mm" H 16050 10310 40  0000 C CNN
F 3 "" H 16050 10075 40  0001 C CNN
	1    16050 10075
	1    0    0    -1  
$EndComp
$Comp
L 4ms-mech:4ms-logo G***2
U 1 1
P 13800 10075
F 0 "G***2" H 13800 10075 40  0001 C CNN
F 1 "4ms-logo" H 13800 10075 40  0001 C CNN
F 2 "4ms_Symbol:4msLogo_15.5x6.6mm" H 13800 10310 40  0000 C CNN
F 3 "" H 13800 10075 40  0001 C CNN
	1    13800 10075
	1    0    0    -1  
$EndComp
$Comp
L 4ms-mech:4ms-logo G***4
U 1 1
P 17175 10100
F 0 "G***4" H 17175 10100 40  0001 C CNN
F 1 "4ms-logo" H 17175 10100 40  0001 C CNN
F 2 "4ms_Symbol:4msLogo_15.5x6.6mm" H 17175 10335 40  0000 C CNN
F 3 "" H 17175 10100 40  0001 C CNN
	1    17175 10100
	1    0    0    -1  
$EndComp
$Comp
L 4ms-mech:4ms-logo G***5
U 1 1
P 17200 10375
F 0 "G***5" H 17200 10375 40  0001 C CNN
F 1 "4ms-logo" H 17200 10375 40  0001 C CNN
F 2 "4ms_Symbol:4msLogo_3.8x1.7mm" H 17200 10610 40  0000 C CNN
F 3 "" H 17200 10375 40  0001 C CNN
	1    17200 10375
	1    0    0    -1  
$EndComp
$Comp
L 4ms-mech:4ms-logo G***6
U 1 1
P 17225 10675
F 0 "G***6" H 17225 10675 40  0001 C CNN
F 1 "4ms-logo" H 17225 10675 40  0001 C CNN
F 2 "4ms_Symbol:4msLogo_3.8x1.7mm" H 17225 10910 40  0000 C CNN
F 3 "" H 17225 10675 40  0001 C CNN
	1    17225 10675
	1    0    0    -1  
$EndComp
$Comp
L 4ms-mech:4ms-logo G***7
U 1 1
P 17200 10975
F 0 "G***7" H 17200 10975 40  0001 C CNN
F 1 "4ms-logo" H 17200 10975 40  0001 C CNN
F 2 "4ms_Symbol:4msLogo_3.8x1.7mm" H 17200 11210 40  0000 C CNN
F 3 "" H 17200 10975 40  0001 C CNN
	1    17200 10975
	1    0    0    -1  
$EndComp
$Comp
L 4ms-mech:4ms-logo G***8
U 1 1
P 17175 11300
F 0 "G***8" H 17175 11300 40  0001 C CNN
F 1 "4ms-logo" H 17175 11300 40  0001 C CNN
F 2 "4ms_Symbol:4msLogo_3.8x1.7mm" H 17175 11535 40  0000 C CNN
F 3 "" H 17175 11300 40  0001 C CNN
	1    17175 11300
	1    0    0    -1  
$EndComp
$Comp
L 4ms-mech:4ms-logo G***9
U 1 1
P 17225 11600
F 0 "G***9" H 17225 11600 40  0001 C CNN
F 1 "4ms-logo" H 17225 11600 40  0001 C CNN
F 2 "4ms_Symbol:4msLogo_3.8x1.7mm" H 17225 11835 40  0000 C CNN
F 3 "" H 17225 11600 40  0001 C CNN
	1    17225 11600
	1    0    0    -1  
$EndComp
$Comp
L 4ms-mech:4ms-logo G***10
U 1 1
P 17200 11825
F 0 "G***10" H 17200 11825 40  0001 C CNN
F 1 "4ms-logo" H 17200 11825 40  0001 C CNN
F 2 "4ms_Symbol:4msLogo_3.8x1.7mm" H 17200 12060 40  0000 C CNN
F 3 "" H 17200 11825 40  0001 C CNN
	1    17200 11825
	1    0    0    -1  
$EndComp
$Comp
L 4ms-mech:4ms-logo G***11
U 1 1
P 17275 12075
F 0 "G***11" H 17275 12075 40  0001 C CNN
F 1 "4ms-logo" H 17275 12075 40  0001 C CNN
F 2 "4ms_Symbol:4msLogo_3.8x1.7mm" H 17275 12310 40  0000 C CNN
F 3 "" H 17275 12075 40  0001 C CNN
	1    17275 12075
	1    0    0    -1  
$EndComp
$Comp
L 4ms-mech:4ms-logo G***12
U 1 1
P 17175 12350
F 0 "G***12" H 17175 12350 40  0001 C CNN
F 1 "4ms-logo" H 17175 12350 40  0001 C CNN
F 2 "4ms_Symbol:4msLogo_3.8x1.7mm" H 17175 12585 40  0000 C CNN
F 3 "" H 17175 12350 40  0001 C CNN
	1    17175 12350
	1    0    0    -1  
$EndComp
$Comp
L 4ms-mech:4ms-logo G***13
U 1 1
P 17175 12600
F 0 "G***13" H 17175 12600 40  0001 C CNN
F 1 "4ms-logo" H 17175 12600 40  0001 C CNN
F 2 "4ms_Symbol:4msLogo_3.8x1.7mm" H 17175 12835 40  0000 C CNN
F 3 "" H 17175 12600 40  0001 C CNN
	1    17175 12600
	1    0    0    -1  
$EndComp
Text GLabel 7975 2075 2    50   UnSpc ~ 0
SELBUS
Wire Wire Line
	6875 2575 7975 2575
Text GLabel 12375 6575 2    50   UnSpc ~ 0
TRACED2
Wire Wire Line
	12375 6575 11675 6575
Text GLabel 12375 6775 2    50   UnSpc ~ 0
TRACED3
$EndSCHEMATC
